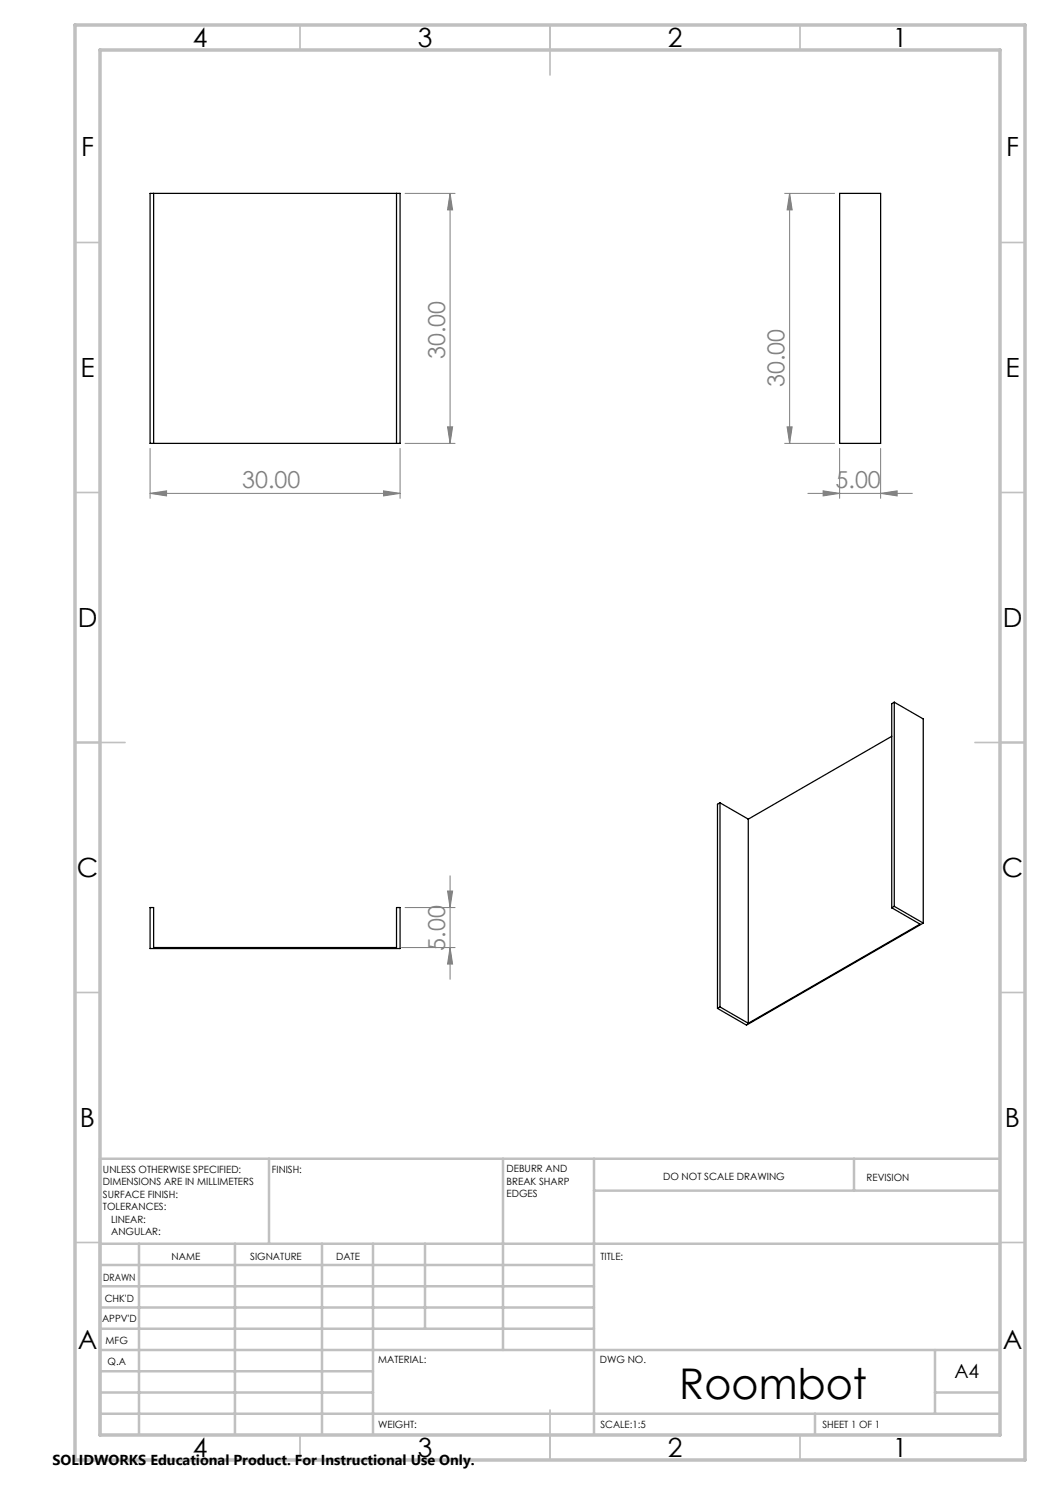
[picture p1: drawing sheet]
<svg xmlns="http://www.w3.org/2000/svg" width="210mm" height="297mm" viewBox="0 0 210 297" stroke-linecap="round" stroke-linejoin="round" font-family="sans-serif">
<g fill="none" stroke="#808080" stroke-width=".2">
<path d="M81 38.7h10M90 38.7l.5 3.3h-1zM90 38.7v50M156.9 38.7h10M157.9 38.7l.5 3.3h-1zM157.9 38.7v50M30 98.7l3.3-.5v1zM30 89.7v10M30 98.7h50M76.7 98.2l3.3 .5-3.3 .5zM80 89.7v10M81 88.7h10"/>
<path d="M89.5 85.4h1l-.5 3.3zM156.9 88.7h10M157.4 85.4h1l-.5 3.3zM161.6 98.7h20.9M164.6 98.2l3.3 .5-3.3 .5zM167.9 89.7v10M176.1 98.7l3.3-.5v1zM176.1 89.7v10M89.5 178.2h1l-.5 3.3zM90 175.2v20.7M80.3 189.5h10.7M81 181.5h10"/>
<path d="M90 189.5l.5 3.3h-1z"/>
</g>
<g fill="none" stroke="#c0c0c0" stroke-width=".35">
<path d="M60 5v5M110 5v10M160 5v5M15 48.5h5M200 48.5h5M15 98.5h5M200 98.5h5M15 148.5h10M195 148.5h10M15 198.5h5M200 198.5h5M15 248.5h5"/>
<path d="M200 248.5h5M60 287v5M110 282v10M160 287v5"/>
</g>
<g fill="none" stroke="#c0c0c0" stroke-width=".5">
<path d="M53.8 231.8v17M100.6 231.8v38.2M118.8 231.8v55.2M118.8 238.1h81.2M170.8 231.8v6.3M200 231.8h-180v55.2M20 248.8h180M20 257.3h98.8M20 253h98.8M27.8 248.8v38.2M47 248.8v38.2M64.4 248.8v38.2"/>
<path d="M74.6 248.8v38.2M85 248.8v17M20 265.8h98.8M20 261.5h98.8M20 278.5h54.6M20 274.3h54.6M20 270h180M187 278.5h13M187 270v12.8M20 282.8h180M163 282.8v4.2"/>
</g>
<path d="M15 5h190v287h-190zM20 10h180v277h-180z" fill="none" stroke="#c0c0c0" stroke-width=".7"/>
<g fill="#808080">
<path d="M30 98.7l3.3-.5v1zM76.7 98.2l3.3 .5-3.3 .5z"/>
<path d="M164.6 98.2l3.3 .5-3.3 .5zM176.1 98.7l3.3-.5v1z"/>
<path d="M89.5 85.4h1l-.5 3.3zM90 38.7l.5 3.3h-1zM157.4 85.4h1l-.5 3.3zM157.9 38.7l.5 3.3h-1z"/>
<path d="M89.5 178.2h1l-.5 3.3zM90 189.5l.5 3.3h-1z"/>
</g>
<g fill="none" stroke="#000" stroke-width=".25">
<path d="M30 38.7h50v50h-50zM30.7 38.7v50M79.3 38.7v50M167.9 38.7h8.2v50h-8.2zM178.3 147.3l-28.6 16.5M178.9 140.4v40.9M178.9 140.4l5.8 3.4v40.8M178.9 140.4l-.6 .3v40.9M144 160.6v40.8M144 160.6l5.7 3.2M144 160.6l-.5 .3v40.8M149.7 163.8v40.9"/>
<path d="M30 181.5h.7v8h48.6v-8h.7v8.2h-50zM178.3 181.6l5.7 3.2-34.3 19.9M178.9 181.3l-.6 .3M178.9 181.3l5.8 3.3M184.7 184.6l-35.4 20.4-5.8-3.3M144 201.4l-.5 .3M144 201.4l5.7 3.3"/>
</g>
<text font-size="8.5" x="135.9" y="279.7">Roombot</text>
<g font-size="5.3">
<text x="38.5" y="9.5">4</text>
<text x="83.5" y="9.5">3</text>
<text x="133.6" y="9.5">2</text>
<text x="178.6" y="9.5">1</text>
<text x="16.2" y="31.2">F</text>
<text x="201.2" y="31.2">F</text>
<text x="16.1" y="75.5">E</text>
<text x="201.1" y="75.5">E</text>
<text x="15.5" y="125.5">D</text>
<text x="200.5" y="125.5">D</text>
<text x="15.4" y="175.5">C</text>
<text x="200.4" y="175.5">C</text>
<text x="16" y="225.5">B</text>
<text x="201" y="225.5">B</text>
<text x="15.5" y="269.7">A</text>
<text x="200.5" y="269.7">A</text>
<text x="38.5" y="291.5">4</text>
<text x="83.5" y="291.5">3</text>
<text x="133.6" y="291.5">2</text>
<text x="178.6" y="291.5">1</text>
</g>
<g font-size="4.7" fill="#808080">
<text x="89" y="71.8" transform="rotate(-90 89 71.8)">30.00</text>
<text x="156.9" y="77.4" transform="rotate(-90 156.9 77.4)">30.00</text>
<text x="48.4" y="97.7">30.00</text>
<text x="167.1" y="97.7">5.00</text>
<text x="89" y="190.1" transform="rotate(-90 89 190.1)">5.00</text>
</g>
<text font-size="3.9" x="190.9" y="275.5">A4</text>
<text font-size="2.9" x="10.5" y="292.9">SOLIDWORKS Educational Product. For Instructional Use Only.</text>
<g font-size="2">
<text x="20.6" y="234.6">UNLESS OTHERWISE SPECIFIED:</text>
<text x="20.6" y="237.1">DIMENSIONS ARE IN MILLIMETERS</text>
<text x="20.6" y="239.6">SURFACE FINISH:</text>
<text x="54.4" y="234.6">FINISH:</text>
<text x="101.3" y="234.5">DEBURR AND</text>
<text x="101.3" y="237">BREAK SHARP</text>
<text x="101.3" y="239.5">EDGES</text>
<text x="132.6" y="236">DO NOT SCALE DRAWING</text>
<text x="173.3" y="236.2">REVISION</text>
<text x="20.6" y="242.1">TOLERANCES:</text>
<text x="22.2" y="244.6">LINEAR:</text>
<text x="22.2" y="247.1">ANGULAR:</text>
<text x="34.3" y="252">NAME</text>
<text x="50" y="251.9">SIGNATURE</text>
<text x="67.2" y="251.9">DATE</text>
<text x="120.1" y="251.9">TITLE:</text>
<text x="20.6" y="256.1">DRAWN</text>
<text x="20.9" y="260.3">CHK'D</text>
<text x="20.4" y="264.4">APPV'D</text>
<text x="21.1" y="268.8">MFG</text>
<text x="21.5" y="273">Q.A</text>
<text x="75.6" y="272.5">MATERIAL:</text>
<text x="120" y="272.5">DWG NO.</text>
<text x="75.6" y="285.5">WEIGHT:</text>
<text x="120.1" y="285.6">SCALE:1:5</text>
<text x="164.5" y="285.6">SHEET 1 OF 1</text>
</g>
</svg>
